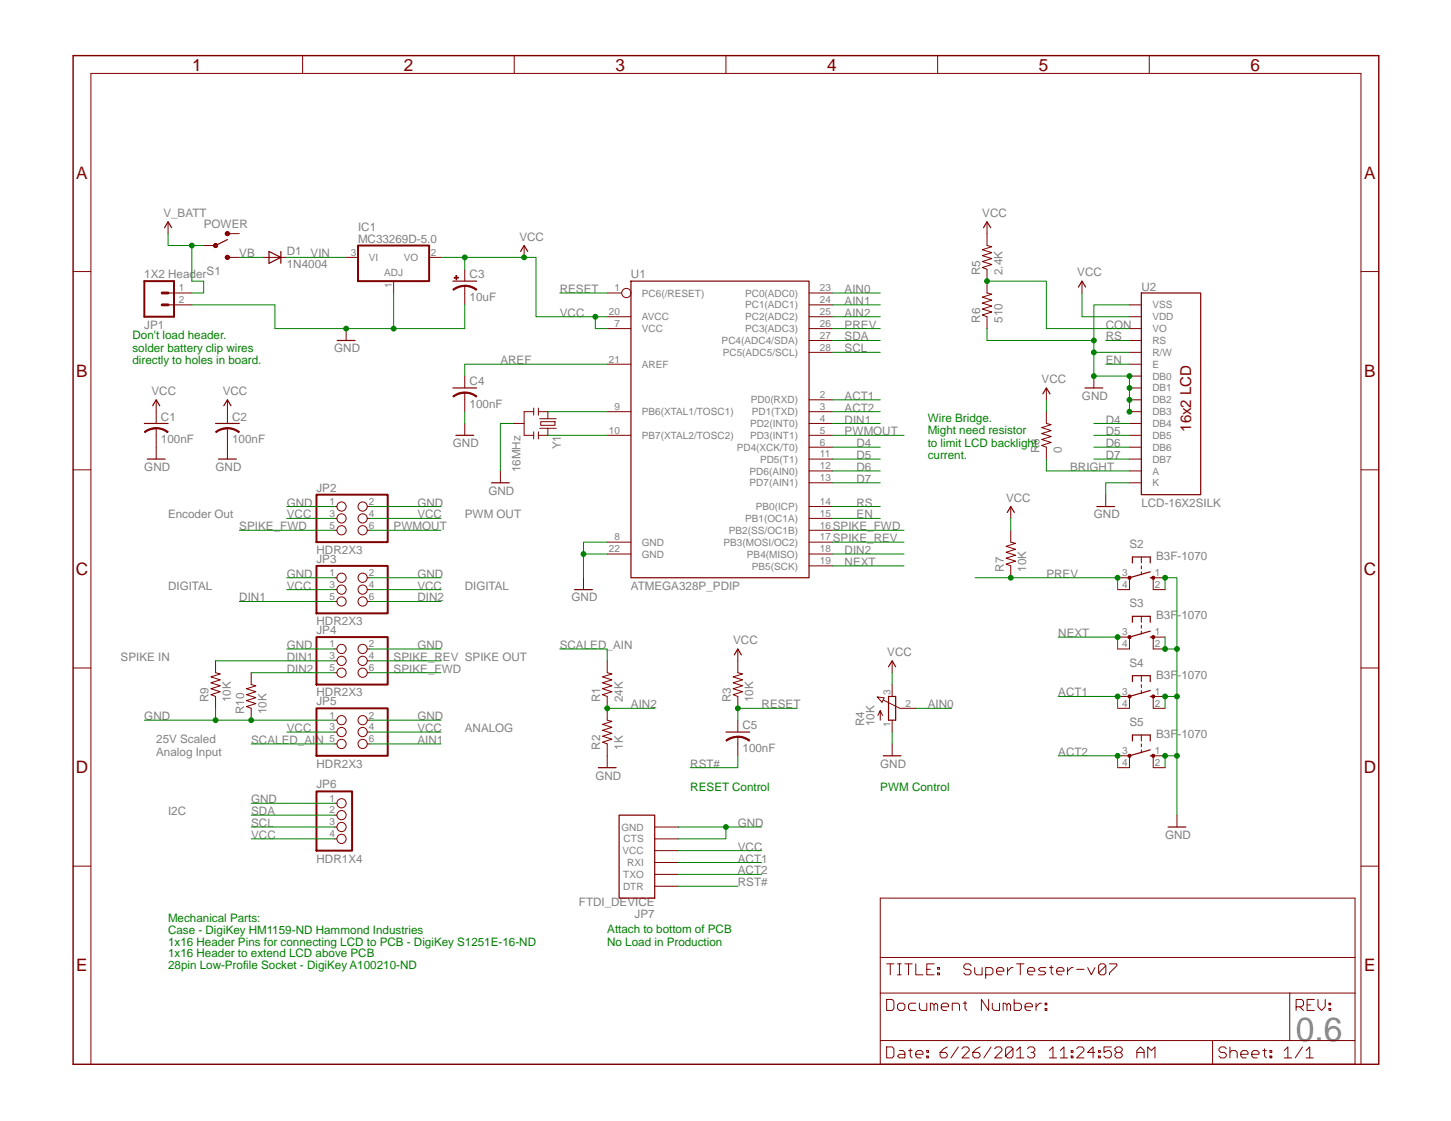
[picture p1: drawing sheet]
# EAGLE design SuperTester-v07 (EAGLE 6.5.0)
FIRST Robotics Team 997 SuperTester An all-in-one tester to combine a multiple number of electronic system testers into one unit.
DATABASE: ./BOM/SuperTester-PARTSDB.txt; REVISION: D

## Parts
C1  100nF  C-US025-025X050  [C025-025X050]
C2  100nF  C-US025-025X050  [C025-025X050]
C3  10uF  CPOL-USE2,5-6E  [E2,5-6E]
C4  100nF  C-US025-025X050  [C025-025X050]
C5  100nF  C-US025-025X050  [C025-025X050]
D1  1N4004  [DO41-10]
IC1  MC33269D-5.0  [DPACK]
JP1  1X2 Header  M02PTH  [1X02]
JP2  HDR2X3  PINHD-2X3/90  [2X03/90]
JP3  HDR2X3  PINHD-2X3/90  [2X03/90]
JP4  HDR2X3  PINHD-2X3/90  [2X03/90]
JP5  HDR2X3  PINHD-2X3/90  [2X03/90]
JP6  HDR1X4  PINHD-1X4/90  [1X04/90]
JP7  FTDI_DEVICE  [FTDI_DEVICE_SIDE]
R1  24K  R-US_0207/7  [0207/7]
R2  1K  R-US_0207/7  [0207/7]
R3  10K  R-US_0207/7  [0207/7]
R4  10K  EVUF3A  [EVUF]
R5  2.4K  R-US_0207/7  [0207/7]
R6  510  R-US_0207/7  [0207/7]
R7  10K  R-US_0207/7  [0207/7]
R8  0  R-US_0207/7  [0207/7]
R9  10K  R-US_0207/7  [0207/7]
R10  10K  R-US_0207/7  [0207/7]
S1  POWER  SWITCH-SPDTPTH  [SWITCH-SPDT]
S2  B3F-1070  10-XX  [B3F-10XX]
S3  B3F-1070  10-XX  [B3F-10XX]
S4  B3F-1070  10-XX  [B3F-10XX]
S5  B3F-1070  10-XX  [B3F-10XX]
U1  ATMEGA328P_PDIP  [DIL28-3]
U2  LCD-16X2SILK  [LCD-16X2]
Y1  16MHz  RESONATORPTH  [RESONATOR-PTH]

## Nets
ACT1: JP7.P$3(RXI) S4.3(P) S4.4(P1) U1.2(PD0(RXD))
ACT2: JP7.P$2(TXO) S5.3(P) S5.4(P1) U1.3(PD1(TXD))
AIN0: R4.2(S) U1.23(PC0(ADC0))
AIN1: JP5.6 U1.24(PC1(ADC1))
AIN2: R1.1 R2.2 U1.25(PC2(ADC2))
AREF: C4.1 U1.21(AREF)
BRIGHT [SUPPLY]: R8.1 U2.15(A)
CON [SUPPLY]: R5.1 R6.2 U2.3(VO)
D4: U1.6(PD4(XCK/T0)) U2.11(DB4)
D5: U1.11(PD5(T1)) U2.12(DB5)
D6: U1.12(PD6(AIN0)) U2.13(DB6)
D7: U1.13(PD7(AIN1)) U2.14(DB7)
DIN1: JP3.5 JP4.3 R9.2 U1.4(PD2(INT0))
DIN2: JP3.6 JP4.5 R10.2 U1.18(PB4(MISO))
EN: U1.15(PB1(OC1A)) U2.6(E)
GND [SUPPLY]: C1.2 C2.2 C3.- C4.2 IC1.1(ADJ) JP1.2 JP2.1 JP2.2 JP3.1 JP3.2 JP4.1 JP4.2 JP5.1 JP5.2 JP6.1 JP7.P$5(CTS) JP7.P$6(GND) R2.1 R4.1(A) R6.1 R9.1 R10.1 S2.1(S) S2.2(S1) S3.1(S) S3.2(S1) S4.1(S) S4.2(S1) S5.1(S) S5.2(S1) U1.8(GND) U1.22(GND) U2.1(VSS) U2.5(R/W) U2.7(DB0) U2.8(DB1) U2.9(DB2) U2.10(DB3) U2.16(K) Y1.2
NEXT: S3.3(P) S3.4(P1) U1.19(PB5(SCK))
PREV: R7.1 S2.3(P) S2.4(P1) U1.26(PC3(ADC3))
PWMOUT: JP2.6 U1.5(PD3(INT1))
RESET: C5.1 R3.1 U1.1(PC6(/RESET))
RS: U1.14(PB0(ICP)) U2.4(RS)
RST#: C5.2 JP7.P$1(DTR)
SCALED_AIN: JP5.5 R1.2
SCL: JP6.3 U1.28(PC5(ADC5/SCL))
SDA: JP6.2 U1.27(PC4(ADC4/SDA))
SPIKE_FWD: JP2.5 JP4.6 U1.16(PB2(SS/OC1B))
SPIKE_REV: JP4.4 U1.17(PB3(MOSI/OC2))
V_BATT [SUPPLY]: JP1.1 S1.2(P)
VB [SUPPLY]: D1.A S1.3(S)
VCC [SUPPLY]: C1.1 C2.1 C3.+ IC1.2(VO) JP2.3 JP2.4 JP3.3 JP3.4 JP5.3 JP5.4 JP6.4 JP7.P$4(VCC) R3.2 R4.3(E) R5.2 R7.2 R8.2 U1.7(VCC) U1.20(AVCC) U2.2(VDD)
VIN [SUPPLY]: D1.C IC1.3(VI)
XTAL1: U1.9(PB6(XTAL1/TOSC1)) Y1.1
XTAL2: U1.10(PB7(XTAL2/TOSC2)) Y1.3
Unconnected: S1.1(O)

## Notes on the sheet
- Don't load header.
  solder battery clip wires
  directly to holes in board.
- Wire Bridge.
  Might need resistor
  to limit LCD backlight
  current.
- Encoder Out | PWM OUT
- DIGITAL | DIGITAL
- SPIKE IN | SPIKE OUT
- Ground to Reset
- ANALOG
- 25V Scaled
  Analog Input
- RESET Control | PWM Control
- I2C
- RXD
- TXD
- Mechanical Parts:
- Case - DigiKey HM1159-ND Hammond Industries
- 1x16 Header Pins for connecting LCD to PCB - DigiKey S1251E-16-ND
- Attach to bottom of PCB
  No Load in Production
- 1x16 Header to extend LCD above PCB
- 28pin Low-Profile Socket - DigiKey A100210-ND
- 0.7

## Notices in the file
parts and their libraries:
SparkFun-Aesthetics: Licensing: CC v3.0 Share-Alike You are welcome to use this library for commercial purposes.
